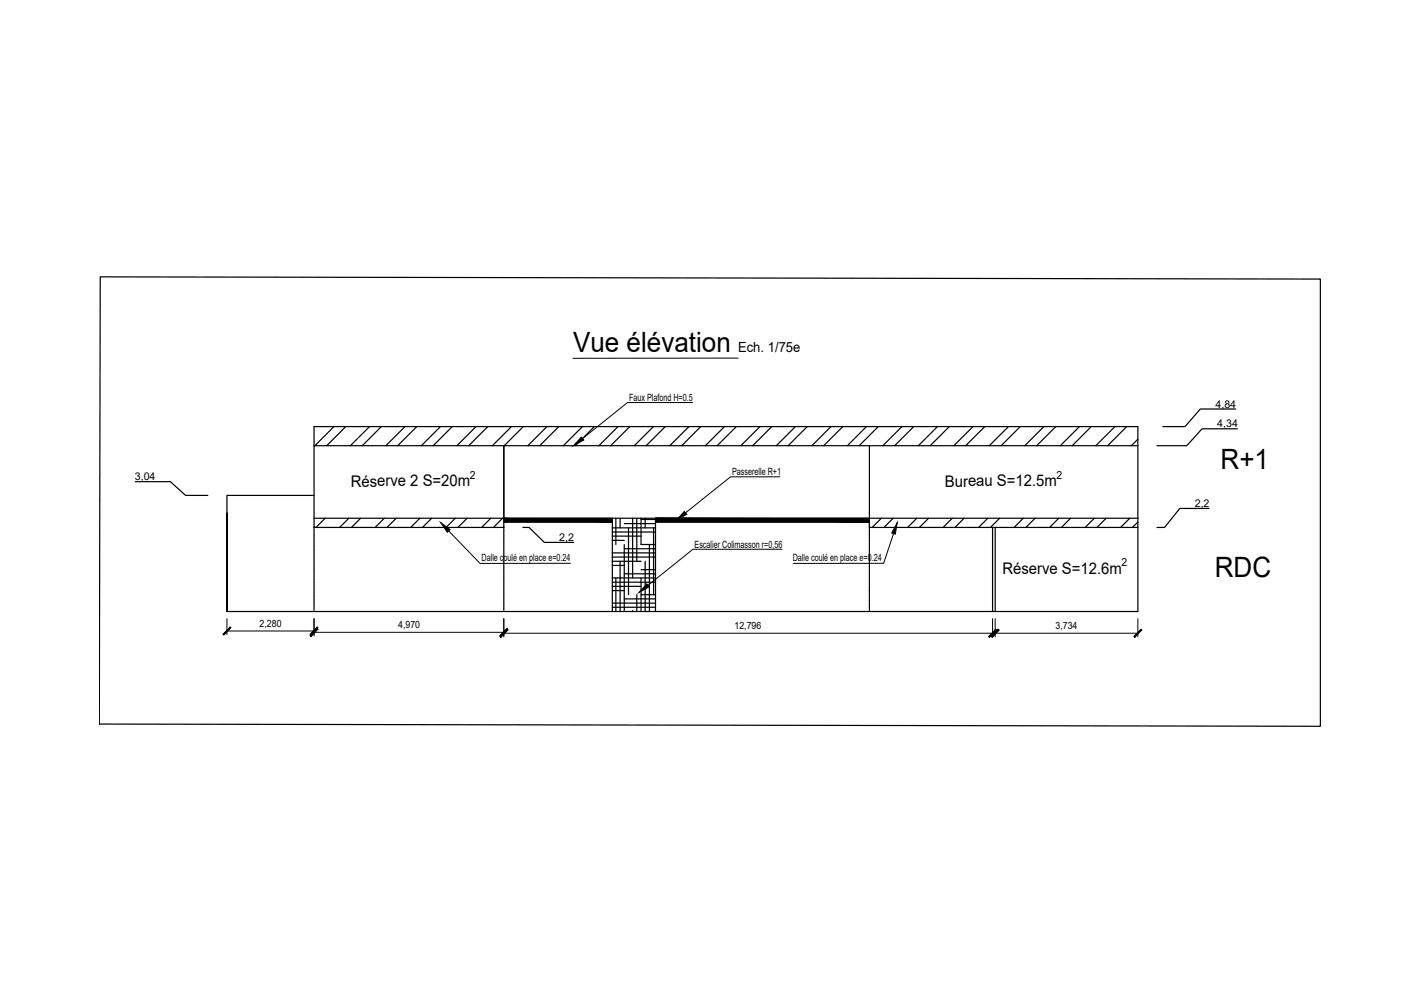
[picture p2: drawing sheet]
<svg xmlns="http://www.w3.org/2000/svg" width="297mm" height="210mm" viewBox="0 0 297 210" stroke-linecap="round" stroke-linejoin="round" font-family="sans-serif">
<!-- layer: 0 -->
<g fill="none" stroke="#000" stroke-width=".25">
<path d="M21 58l255.6 .5v93.6l-255.8-.4zM65.8 93.4v-4h172.6v38.7h-190.9M70 89.4l-4 4M72.4 89.4l-4 4M77.4 89.4l-4 4M79.9 89.4l-4 4M84.8 89.4l-4 4M87.3 89.4l-4 4M92.3 89.4l-4 4M94.7 89.4l-4 4M99.7 89.4l-4 4M102.2 89.4l-4 4"/>
<path d="M107.1 89.4l-4 4M109.6 89.4l-4 4M114.6 89.4l-4 4M117.1 89.4l-4 4M122 89.4l-4 4M124.5 89.4l-4 4M129.5 89.4l-4 4M131.9 89.4l-4 4M136.9 89.4l-4 4M139.4 89.4l-4 4M144.3 89.4l-4 4M146.8 89.4l-4 4"/>
<path d="M151.8 89.4l-4 4M154.2 89.4l-4 4M159.2 89.4l-4 4M161.7 89.4l-4 4M166.6 89.4l-4 4M169.1 89.4l-4 4M174.1 89.4l-4 4M176.6 89.4l-4 4M181.5 89.4l-4 4M182.1 93.4h-76.6v17.1M182.1 93.4v17.1h56.3M182.1 93.4h56.3"/>
<path d="M184 89.4l-4 4M188.9 89.4l-4 4M191.4 89.4l-4 4M196.4 89.4l-4 4M198.9 89.4l-4 4M203.8 89.4l-4 4M206.3 89.4l-4 4M211.2 89.4l-4 4M213.7 89.4l-4 4M218.7 89.4l-4 4M221.2 89.4l-4 4M226.1 89.4l-4 4"/>
<path d="M228.6 89.4l-4 4M233.6 89.4l-4 4M236 89.4l-4 4M238.4 92l-1.4 1.4M258.8 85.7h-7.4l-3.2 3.7h-4.6M259.2 89.8h-7.4l-3.2 3.6h-6.2M28.3 100.9h7.4l3.2 2.9h4.6M65.8 103.8h-18.3v24.3v-20.6M65.8 103.8v6.7h39.7M65.8 103.8v-10.4h39.7v15.2h-39.7M65.8 119.9h.1M65.8 119.6h.1"/>
<path d="M65.8 119.3h.1M65.8 119h.1M65.8 118.7h.1M65.8 118.4h.1M65.8 118.1h.1M65.8 117.8h.1M65.8 117.5h.1M65.8 117.2h.1M65.8 116.9h.1M65.8 116.6h.1M65.8 116.3h.1M65.8 116h.1"/>
<path d="M65.8 115.7h.1M65.8 115.4h.1M65.8 115.1h.1M65.8 114.8h.1M65.8 114.5h.1M65.8 114.2h.1M65.8 113.9h.1M65.8 113.6h.1M65.8 113.3h.1M65.8 113h.1M65.8 112.7h.1M65.8 112.4h.1"/>
<path d="M65.8 112.1h.1M65.8 111.8h.1M65.8 111.5h.1M65.8 111.2h.1M65.8 110.9h.1M65.8 110.5h.1M68.1 108.6l-1.9 1.9M73.1 108.6l-2 1.9M75.5 108.6l-1.9 1.9M80.5 108.6l-1.9 1.9M83 108.6l-1.9 1.9M87.9 108.6l-1.9 1.9"/>
<path d="M90.4 108.6l-1.9 1.9M95.4 108.6l-1.9 1.9M97.9 108.6l-2 1.9M102.8 108.6l-1.9 1.9M105.3 108.6l-1.9 1.9M105.5 119.9h.1M105.5 119.6h.1M105.5 119.3h.1M105.5 119h.1M105.5 118.7h.1M105.5 118.4h.1M105.5 118.1h.1"/>
<path d="M105.5 117.8h.1M105.5 117.5h.1M105.5 117.2h.1M105.5 116.9h.1M105.5 116.6h.1M105.5 116.3h.1M105.5 116h.1M105.5 115.7h.1M105.5 115.4h.1M105.5 115.1h.1M105.5 114.8h.1M105.5 114.5h.1"/>
<path d="M105.5 114.2h.1M105.5 113.9h.1M105.5 113.6h.1M105.5 113.3h.1M105.5 113h.1M105.5 112.7h.1M105.5 112.4h.1M105.5 112.1h.1M105.5 111.8h.1M105.5 111.5h.1M105.5 111.2h.1M105.5 110.9h.1"/>
<path d="M105.5 110.5h.1M105.5 108.6h132.9M105.5 109.4h22.8M109.5 110.5h1.3l3.2 3.1h6.1M128.3 110.6h9M128.3 111.4h9M128.3 112.3h6M128.3 113.2h2.5M128.3 115.8h9M128.3 116.7h9M128.3 117.6h6M128.3 118.4h2.5"/>
<path d="M128.3 108.6v19.5M129 108.6v5.5M129.9 108.6v2M129.9 117.6v10.5M130.8 109.7h6.5M130.8 115h6.5M130.8 114.1v14M131.7 110.6v14M132.5 108.6v12.5M133.4 108.6v9M134.3 108.8h3M134.3 108.6v5.5h3"/>
<path d="M134.3 119.3h3M135.1 108.6v2M135.1 117.6v10.5M136 114.1v14M136.9 110.6v14M137.3 108.6v19.5M137.3 109.4h44.8M182.1 119.9h.1M182.1 119.6h.1M182.1 119.3h.1M182.1 119h.1M182.1 118.7h.1"/>
<path d="M182.1 118.4h.1M182.1 118.1h.1M182.1 117.8h.1M182.1 117.5h.1M182.1 117.2h.1M182.1 116.9h.1M182.1 116.6h.1M182.1 116.3h.1M182.1 116h.1M182.1 115.7h.1M182.1 115.4h.1M182.1 115.1h.1"/>
<path d="M182.1 114.8h.1M182.1 114.5h.1M182.1 114.2h.1M182.1 113.9h.1M182.1 113.6h.1M182.1 113.3h.1M182.1 113h.1M182.1 112.7h.1M182.1 112.4h.1M182.1 112.1h.1M182.1 111.8h.1M182.1 111.5h.1"/>
<path d="M182.1 111.2h.1M182.1 110.9h.1M182.1 110.6h.1M182.1 110.3h.1M182.1 110h.1M182.1 109.6h.1M184.6 108.6l-1.9 1.9M187.1 108.6l-1.9 1.9M192 108.6l-1.9 1.9M194.5 108.6l-1.9 1.9M199.5 108.6l-1.9 1.9M202 108.6l-2 1.9"/>
<path d="M206.9 108.6l-1.9 1.9M207.9 110.5v17.6M208.5 110.5v17.6M209.4 108.6l-1.9 1.9M214.4 108.6l-2 1.9M216.8 108.6l-1.9 1.9M221.8 108.6l-1.9 1.9M224.3 108.6l-1.9 1.9M229.2 108.6l-1.9 1.9M231.7 108.6l-1.9 1.9M236.7 108.6l-2 1.9M238.4 109.4l-1.2 1.1"/>
<path d="M253.3 106.5h-6.2l-3.2 4h-1.5M65.8 128.1h.1M65.8 127.7h.1M65.8 127.4h.1M65.8 127.1h.1M65.8 126.8h.1M65.8 126.5h.1M65.8 126.2h.1M65.8 125.9h.1M65.8 125.6h.1M65.8 125.3h.1M65.8 125h.1"/>
<path d="M65.8 124.7h.1M65.8 124.4h.1M65.8 124.1h.1M65.8 123.8h.1M65.8 123.5h.1M65.8 123.2h.1M65.8 122.9h.1M65.8 122.6h.1M65.8 122.3h.1M65.8 122h.1M65.8 121.7h.1M65.8 121.4h.1"/>
<path d="M65.8 121.1h.1M65.8 120.8h.1M65.8 120.5h.1M65.8 120.2h.1M105.5 128.1h.1M105.5 127.7h.1M105.5 127.4h.1M105.5 127.1h.1M105.5 126.8h.1M105.5 126.5h.1M105.5 126.2h.1M105.5 125.9h.1"/>
<path d="M105.5 125.6h.1M105.5 125.3h.1M105.5 125h.1M105.5 124.7h.1M105.5 124.4h.1M105.5 124.1h.1M105.5 123.8h.1M105.5 123.5h.1M105.5 123.2h.1M105.5 122.9h.1M105.5 122.6h.1M105.5 122.3h.1"/>
<path d="M105.5 122h.1M105.5 121.7h.1M105.5 121.4h.1M105.5 121.1h.1M105.5 120.8h.1M105.5 120.5h.1M105.5 120.2h.1M128.3 121.1h9M128.3 122h9M128.3 122.8h6M128.3 123.7h2.5M128.3 126.3h9"/>
<path d="M128.3 127.2h9M129 121.1v7M130.8 120.2h6.5M130.8 125.5h6.5M132.5 128.1h.1M133.4 124.6v3.5M134.3 124.6h3M134.3 121.1v7M182.1 128.1h.1M182.1 127.7h.1M182.1 127.4h.1M182.1 127.1h.1"/>
<path d="M182.1 126.8h.1M182.1 126.5h.1M182.1 126.2h.1M182.1 125.9h.1M182.1 125.6h.1M182.1 125.3h.1M182.1 125h.1M182.1 124.7h.1M182.1 124.4h.1M182.1 124.1h.1M182.1 123.8h.1M182.1 123.5h.1"/>
<path d="M182.1 123.2h.1M182.1 122.9h.1M182.1 122.6h.1M182.1 122.3h.1M182.1 122h.1M182.1 121.7h.1M182.1 121.4h.1M182.1 121.1h.1M182.1 120.8h.1M182.1 120.5h.1M182.1 120.2h.1"/>
</g>
<g fill="#000" stroke="#000" stroke-width=".21">
<path d="M105.5 108.6l22.8 .8v-.8zM105.5 108.6l22.8 .8h-22.8z"/>
<path d="M137.3 108.6h44.8zM137.3 108.6h44.8z"/>
<path d="M137.3 108.6l44.8 .8v-.8zM137.3 108.6l44.8 .8h-44.8z"/>
<path d="M48.2 131.4l-1.3 1.6 1.5-1.5zM48.2 131.4l-1.3 1.6-.2-.1z"/>
<path d="M65 132.9l.1 .1 1.4-1.6zM66.5 131.4l.1 .1-1.5 1.5z"/>
<path d="M66.5 131.6l-1.4 1.7 1.5-1.5zM66.5 131.6l-1.4 1.7-.1-.2z"/>
<path d="M106.2 131.6l-1.5 1.5 .2 .2zM106.2 131.6l.2 .2-1.5 1.5z"/>
<path d="M106.2 131.8l-1.3 1.7 1.5-1.5zM106.2 131.8l-1.3 1.7-.2-.2z"/>
<path d="M207.1 133.3l.1 .2 1.4-1.7zM208.6 131.8l.1 .2-1.5 1.5z"/>
<path d="M209.1 131.8l-1.3 1.7 1.5-1.5zM209.1 131.8l-1.3 1.7-.2-.2z"/>
<path d="M237.5 133.3l.2 .2 1.3-1.7zM239 131.8l.2 .2-1.5 1.5z"/>
</g>
<!-- layer: 140RZB_COT_0075 -->
<path d="M121.8 91.6l.5 .6-2.2 1.2zM92.3 109.5l2 1.4-.6 .6zM143.4 107.1l.5 .6-2.2 1.2zM187.9 109.5l-.3 2.4-.8-.2zM135.5 122.3l.5 .6-2.1 1.2z" fill="#000" stroke="#000" stroke-width=".21"/>
<g fill="none" stroke="#000" stroke-width=".21">
<path d="M145.1 84.3h-13.7l-9.4 7.6M163.4 99.9h-10.4l-9.4 7.5M94 111.2l6.6 6.8h18.9M163.8 115.1h-18.6l-9.5 7.5M187.2 111.8l-2.1 6.2h-18.9M47.5 129.6v3.3M47.5 132.2h18.3M65.8 129.6v3.6M65.8 132.5h39.7M105.5 129.6v3.8M105.5 132.7h102.4M207.9 129.6v3.8"/>
<path d="M208.5 132.7h29.9M208.5 129.6v3.8M238.4 129.6v3.8"/>
</g>
<!-- layer: 160RZB_TEXT_0050 -->
<path d="M154.6 75l-34.6 .1" fill="none" stroke="#000" stroke-width=".21"/>
<g font-size="5.9">
<text x="120" y="73.8">Vue élévation</text>
<text x="255.7" y="98.3">R+1</text>
<text x="254.5" y="120.9">RDC</text>
</g>
<g font-size="3.4">
<text x="73.5" y="101.9">Réserve 2 S=20m</text>
<text x="197.9" y="101.9">Bureau S=12.5m</text>
<text x="210" y="120.2">Réserve S=12.6m</text>
</g>
<text font-size="2.9" x="154.6" y="73.8">Ech. 1/75e</text>
<g font-size="2.3">
<text x="98.4" y="100.4">2</text>
<text x="221.3" y="100.4">2</text>
<text x="234.9" y="118.7">2</text>
</g>
<g font-size="2.2">
<text x="254.6" y="85.4">4,84</text>
<text x="255" y="89.5">4,34</text>
<text x="28.2" y="100.6">3,04</text>
<text x="250.3" y="106.2">2,2</text>
<text x="117.2" y="113.3">2,2</text>
</g>
<g font-size="2.1">
<text x="131.8" y="84.1">Faux Plafond H=0.5</text>
<text x="153.4" y="99.6">Passerelle R+1</text>
<text x="100.9" y="117.6">Dalle coulé en place e=0.24</text>
<text x="145.5" y="114.8">Escalier Colimasson r=0,56</text>
<text x="166.1" y="117.6">Dalle coulé en place e=0.24</text>
<text x="54.4" y="131.3">2,280</text>
<text x="83.4" y="131.6">4,970</text>
<text x="153.9" y="131.8">12,796</text>
<text x="221.1" y="131.8">3,734</text>
</g>
</svg>
